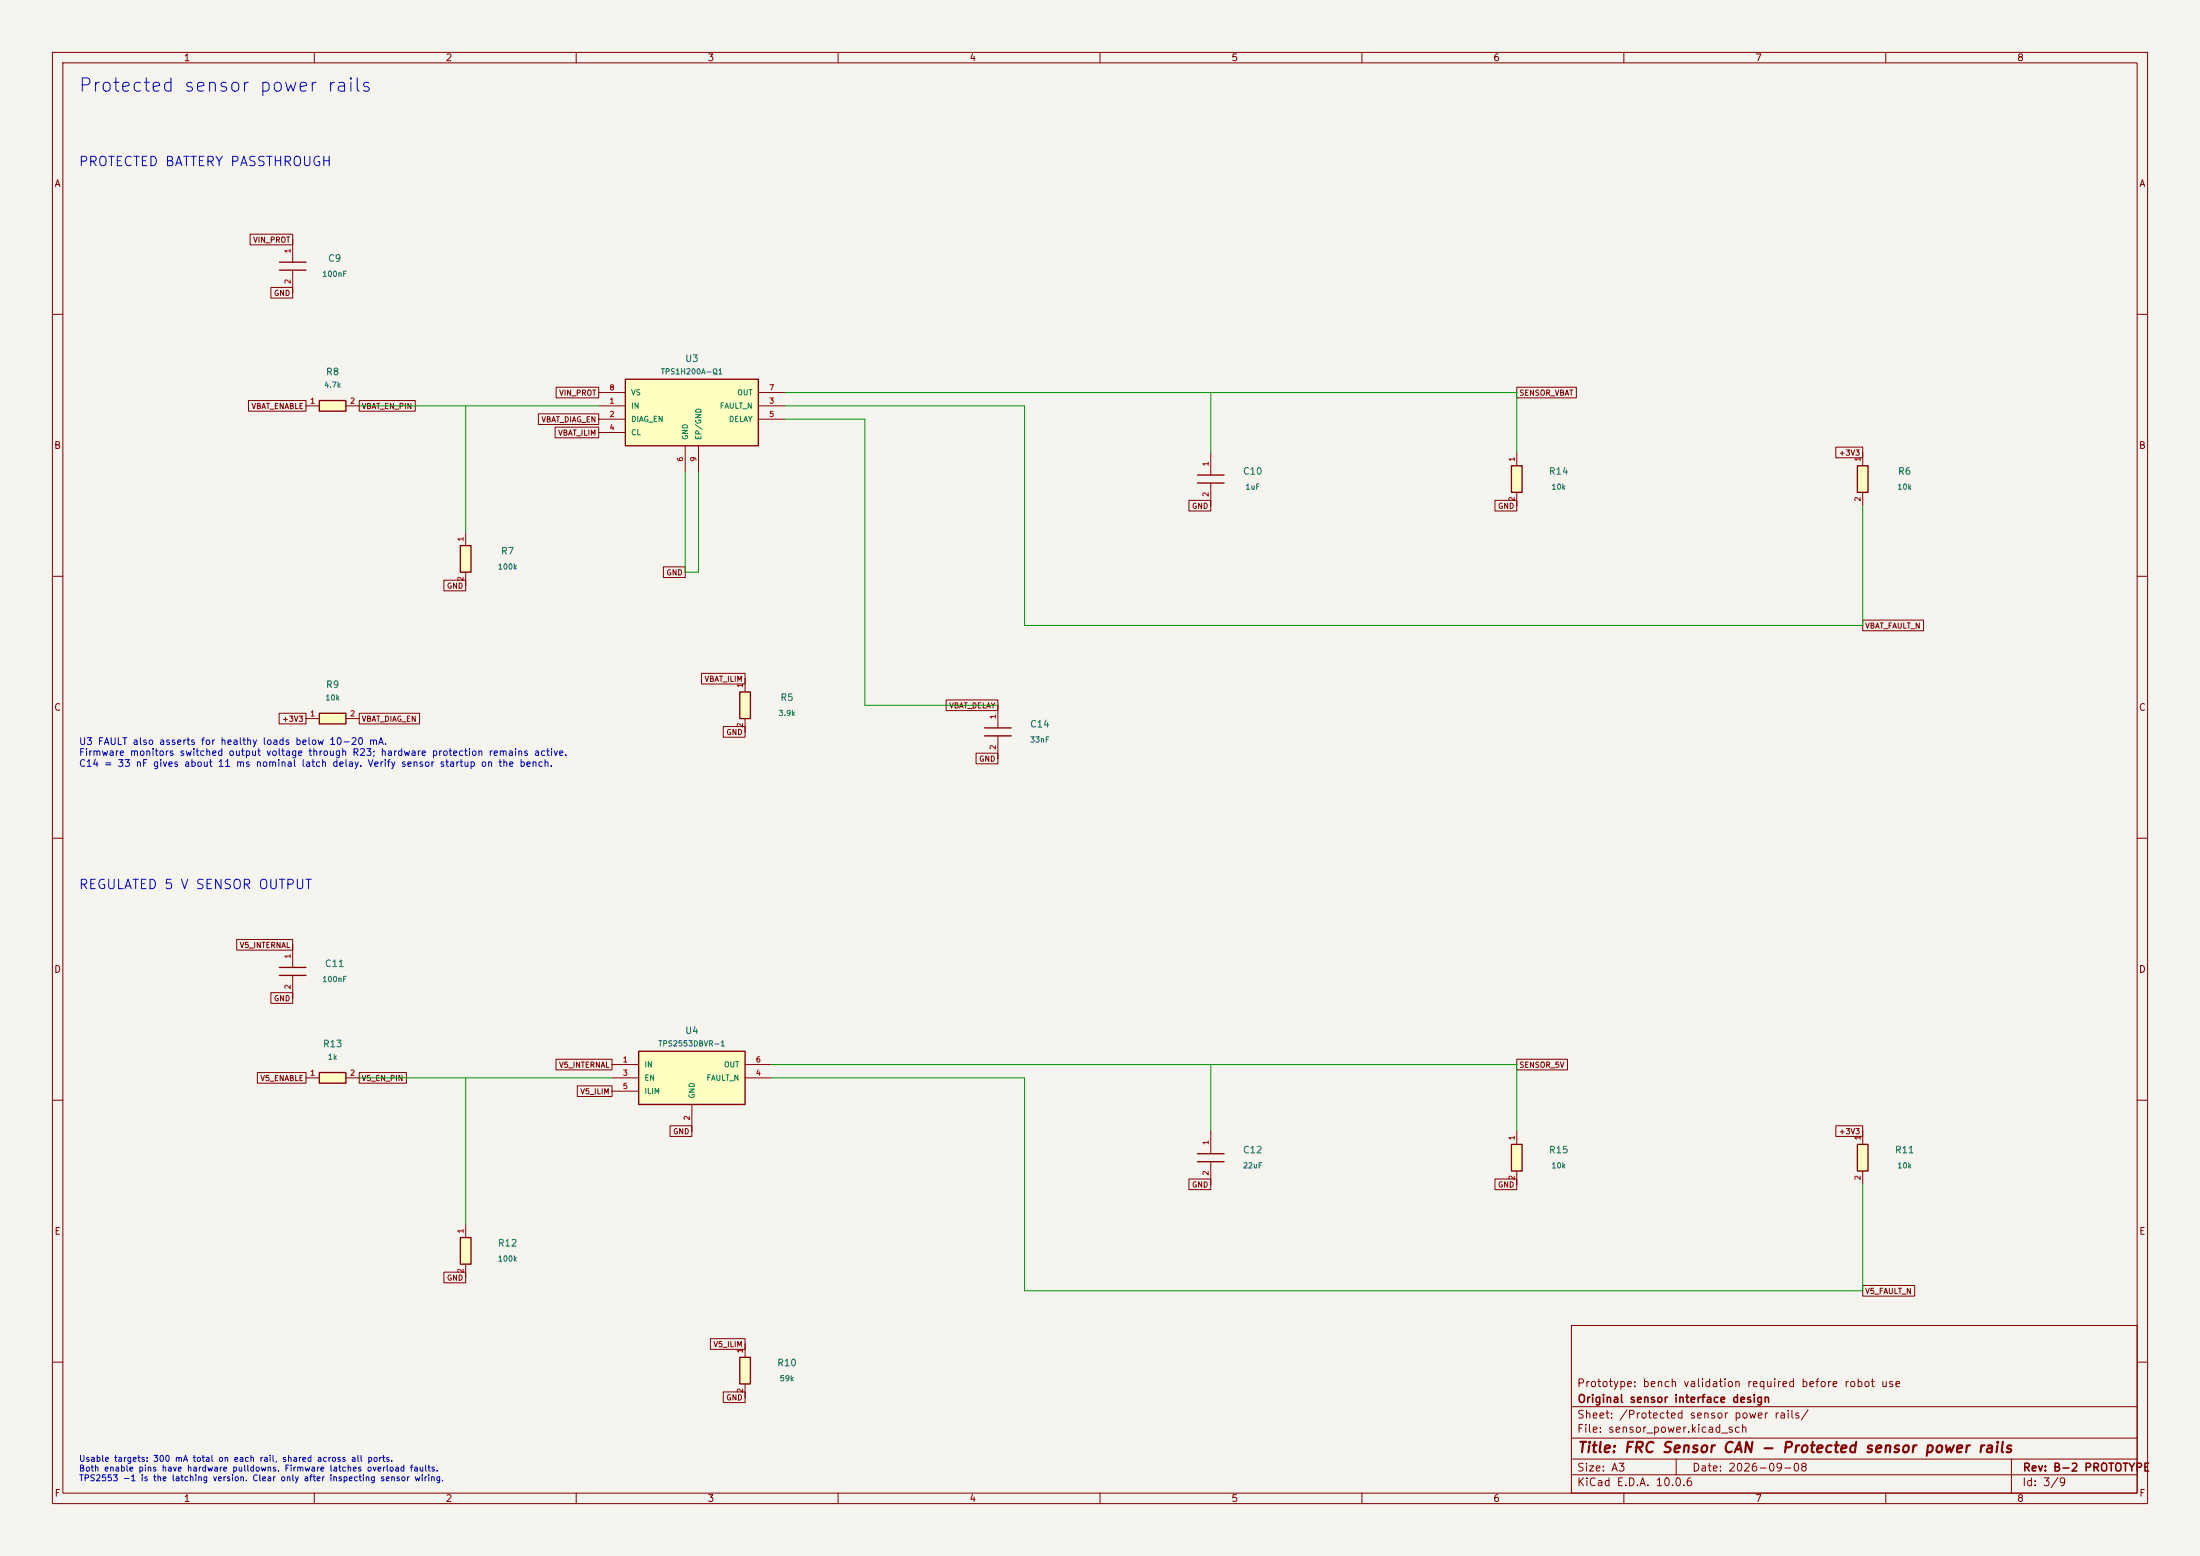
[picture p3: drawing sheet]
(kicad_sch (version 20250114) (generator "eeschema") (paper "A3")
(title_block (title "FRC Sensor CAN - Protected sensor power rails") (date "2026-09-08") (rev "B-2 PROTOTYPE") (company "Original sensor interface design") (comment 1 "Prototype: bench validation required before robot use"))
(lib_symbols
(symbol "FRC_Sensor_CAN:C" (pin_names (offset 1.016)) (in_bom yes) (on_board yes)
(property "Reference" "C" (at 0 10 0) (effects (font (size 1.27 1.27))))
(property "Value" "C" (at 0 7 0) (effects (font (size 1.27 1.27))))
(property "Footprint" "" (at 0 0 0) (effects (font (size 1.27 1.27)) (hide yes)))
(property "Datasheet" "" (at 0 0 0) (effects (font (size 1.27 1.27)) (hide yes)))
(symbol "C_1_1" (polyline (pts (xy -0.762 -2.54) (xy -0.762 2.54)) (stroke (width 0.254) (type default)) (fill (type none)))(polyline (pts (xy 0.762 -2.54) (xy 0.762 2.54)) (stroke (width 0.254) (type default)) (fill (type none)))
(pin passive line (at -5.08 0 0) (length 4.318) (name "" (effects (font (size 1.016 1.016)))) (number "1" (effects (font (size 1.016 1.016)))))
(pin passive line (at 5.08 0 180) (length 4.318) (name "" (effects (font (size 1.016 1.016)))) (number "2" (effects (font (size 1.016 1.016)))))))
(symbol "FRC_Sensor_CAN:HSD" (pin_names (offset 1.016)) (in_bom yes) (on_board yes)
(property "Reference" "U" (at 0 10 0) (effects (font (size 1.27 1.27))))
(property "Value" "HSD" (at 0 7 0) (effects (font (size 1.27 1.27))))
(property "Footprint" "" (at 0 0 0) (effects (font (size 1.27 1.27)) (hide yes)))
(property "Datasheet" "" (at 0 0 0) (effects (font (size 1.27 1.27)) (hide yes)))
(symbol "HSD_1_1" (rectangle (start -12.7 6.35) (end 12.7 -6.35) (stroke (width .254) (type default)) (fill (type background)))
(pin power_in line (at -17.78 3.81 0) (length 5.08) (name "VS" (effects (font (size 1.016 1.016)))) (number "8" (effects (font (size 1.016 1.016)))))
(pin input line (at -17.78 1.27 0) (length 5.08) (name "IN" (effects (font (size 1.016 1.016)))) (number "1" (effects (font (size 1.016 1.016)))))
(pin input line (at -17.78 -1.27 0) (length 5.08) (name "DIAG_EN" (effects (font (size 1.016 1.016)))) (number "2" (effects (font (size 1.016 1.016)))))
(pin passive line (at -17.78 -3.81 0) (length 5.08) (name "CL" (effects (font (size 1.016 1.016)))) (number "4" (effects (font (size 1.016 1.016)))))
(pin power_out line (at 17.78 3.81 180) (length 5.08) (name "OUT" (effects (font (size 1.016 1.016)))) (number "7" (effects (font (size 1.016 1.016)))))
(pin open_collector line (at 17.78 1.27 180) (length 5.08) (name "FAULT_N" (effects (font (size 1.016 1.016)))) (number "3" (effects (font (size 1.016 1.016)))))
(pin passive line (at 17.78 -1.27 180) (length 5.08) (name "DELAY" (effects (font (size 1.016 1.016)))) (number "5" (effects (font (size 1.016 1.016)))))
(pin power_in line (at -1.27 -11.43 90) (length 5.08) (name "GND" (effects (font (size 1.016 1.016)))) (number "6" (effects (font (size 1.016 1.016)))))
(pin passive line (at 1.27 -11.43 90) (length 5.08) (name "EP/GND" (effects (font (size 1.016 1.016)))) (number "9" (effects (font (size 1.016 1.016)))))))
(symbol "FRC_Sensor_CAN:LOADSW" (pin_names (offset 1.016)) (in_bom yes) (on_board yes)
(property "Reference" "U" (at 0 10 0) (effects (font (size 1.27 1.27))))
(property "Value" "LOADSW" (at 0 7 0) (effects (font (size 1.27 1.27))))
(property "Footprint" "" (at 0 0 0) (effects (font (size 1.27 1.27)) (hide yes)))
(property "Datasheet" "" (at 0 0 0) (effects (font (size 1.27 1.27)) (hide yes)))
(symbol "LOADSW_1_1" (rectangle (start -10.16 5.08) (end 10.16 -5.08) (stroke (width .254) (type default)) (fill (type background)))
(pin power_in line (at -15.24 2.54 0) (length 5.08) (name "IN" (effects (font (size 1.016 1.016)))) (number "1" (effects (font (size 1.016 1.016)))))
(pin input line (at -15.24 0 0) (length 5.08) (name "EN" (effects (font (size 1.016 1.016)))) (number "3" (effects (font (size 1.016 1.016)))))
(pin passive line (at -15.24 -2.54 0) (length 5.08) (name "ILIM" (effects (font (size 1.016 1.016)))) (number "5" (effects (font (size 1.016 1.016)))))
(pin power_out line (at 15.24 2.54 180) (length 5.08) (name "OUT" (effects (font (size 1.016 1.016)))) (number "6" (effects (font (size 1.016 1.016)))))
(pin open_collector line (at 15.24 0 180) (length 5.08) (name "FAULT_N" (effects (font (size 1.016 1.016)))) (number "4" (effects (font (size 1.016 1.016)))))
(pin power_in line (at 0 -10.16 90) (length 5.08) (name "GND" (effects (font (size 1.016 1.016)))) (number "2" (effects (font (size 1.016 1.016)))))))
(symbol "FRC_Sensor_CAN:R" (pin_names (offset 1.016)) (in_bom yes) (on_board yes)
(property "Reference" "R" (at 0 10 0) (effects (font (size 1.27 1.27))))
(property "Value" "R" (at 0 7 0) (effects (font (size 1.27 1.27))))
(property "Footprint" "" (at 0 0 0) (effects (font (size 1.27 1.27)) (hide yes)))
(property "Datasheet" "" (at 0 0 0) (effects (font (size 1.27 1.27)) (hide yes)))
(symbol "R_1_1" (rectangle (start -2.54 1.016) (end 2.54 -1.016) (stroke (width .254) (type default)) (fill (type background)))
(pin passive line (at -5.08 0 0) (length 2.54) (name "" (effects (font (size 1.016 1.016)))) (number "1" (effects (font (size 1.016 1.016)))))
(pin passive line (at 5.08 0 180) (length 2.54) (name "" (effects (font (size 1.016 1.016)))) (number "2" (effects (font (size 1.016 1.016))))))))
(text "Protected sensor power rails" (at 15 15 0) (effects (font (size 2.54 2.54)) (justify left top)))
(text "PROTECTED BATTERY PASSTHROUGH" (at 15 30 0) (effects (font (size 1.8 1.8)) (justify left top)))
(symbol (lib_id "FRC_Sensor_CAN:HSD") (at 132.08 78.74 0) (unit 1) (in_bom yes) (on_board yes) (dnp no) (property "Reference" "U3" (at 132.08 68.43 0) (effects (font (size 1.27 1.27))))(property "Value" "TPS1H200A-Q1" (at 132.08 70.93 0) (effects (font (size 1.016 1.016))))(property "Footprint" "FRC_Sensor_CAN:TI_DGN0008K_HVSSOP8_EP" (at 132.08 78.74 0) (effects (font (size 1.27 1.27)) (hide yes)))(property "Datasheet" "" (at 132.08 78.74 0) (effects (font (size 1.27 1.27)) (hide yes)))(property "MPN" "TPS1H200AQDGNRQ1" (at 132.08 78.74 0) (effects (font (size 1.27 1.27)) (hide yes)))(property "Notes" "" (at 132.08 78.74 0) (effects (font (size 1.27 1.27)) (hide yes)))(pin "8")(pin "1")(pin "2")(pin "4")(pin "7")(pin "3")(pin "5")(pin "6")(pin "9") )
(global_label "VIN_PROT" (shape passive) (at 114.3 74.93 0) (effects (font (size 1.016 1.016)) (justify right)) (property "Intersheetrefs" "${INTERSHEET_REFS}" (at 114.3 74.93 0) (effects (font (size 1.27 1.27)) (hide yes))))
(wire (pts (xy 149.86 74.93) (xy 177.8 74.93)) (stroke (width 0) (type default)))
(wire (pts (xy 130.81 90.17) (xy 130.81 109.22)) (stroke (width 0) (type default)))
(wire (pts (xy 133.35 90.17) (xy 133.35 109.22)) (stroke (width 0) (type default)))
(wire (pts (xy 130.81 109.22) (xy 133.35 109.22)) (stroke (width 0) (type default)))
(global_label "GND" (shape passive) (at 130.81 109.22 0) (effects (font (size 1.016 1.016)) (justify right)) (property "Intersheetrefs" "${INTERSHEET_REFS}" (at 130.81 109.22 0) (effects (font (size 1.27 1.27)) (hide yes))))
(symbol (lib_id "FRC_Sensor_CAN:R") (at 63.5 77.47 0) (unit 1) (in_bom yes) (on_board yes) (dnp no) (property "Reference" "R8" (at 63.5 70.97 0) (effects (font (size 1.27 1.27))))(property "Value" "4.7k" (at 63.5 73.47 0) (effects (font (size 1.016 1.016))))(property "Footprint" "FRC_Sensor_CAN:R_0805_2012Metric" (at 63.5 77.47 0) (effects (font (size 1.27 1.27)) (hide yes)))(property "Datasheet" "" (at 63.5 77.47 0) (effects (font (size 1.27 1.27)) (hide yes)))(property "MPN" "0805W8F4701T5E" (at 63.5 77.47 0) (effects (font (size 1.27 1.27)) (hide yes)))(property "Notes" " Rev B-2: same-value factory sourcing equivalent." (at 63.5 77.47 0) (effects (font (size 1.27 1.27)) (hide yes)))(pin "1")(pin "2") )
(symbol (lib_id "FRC_Sensor_CAN:R") (at 88.9 106.68 270) (unit 1) (in_bom yes) (on_board yes) (dnp no) (property "Reference" "R7" (at 96.9 105.18 90) (effects (font (size 1.27 1.27))))(property "Value" "100k" (at 96.9 108.18 90) (effects (font (size 1.016 1.016))))(property "Footprint" "FRC_Sensor_CAN:R_0805_2012Metric" (at 88.9 106.68 0) (effects (font (size 1.27 1.27)) (hide yes)))(property "Datasheet" "" (at 88.9 106.68 0) (effects (font (size 1.27 1.27)) (hide yes)))(property "MPN" "0805W8F1003T5E" (at 88.9 106.68 0) (effects (font (size 1.27 1.27)) (hide yes)))(property "Notes" " Rev B-2: same-value factory sourcing equivalent." (at 88.9 106.68 0) (effects (font (size 1.27 1.27)) (hide yes)))(pin "1")(pin "2") )
(global_label "VBAT_ENABLE" (shape passive) (at 58.42 77.47 0) (effects (font (size 1.016 1.016)) (justify right)) (property "Intersheetrefs" "${INTERSHEET_REFS}" (at 58.42 77.47 0) (effects (font (size 1.27 1.27)) (hide yes))))
(wire (pts (xy 68.58 77.47) (xy 114.3 77.47)) (stroke (width 0) (type default)))
(wire (pts (xy 88.9 77.47) (xy 88.9 101.6)) (stroke (width 0) (type default)))
(junction (at 88.9 77.47) (diameter 0) (color 0 0 0 0))
(global_label "VBAT_EN_PIN" (shape passive) (at 68.58 77.47 180) (effects (font (size 1.016 1.016)) (justify left)) (property "Intersheetrefs" "${INTERSHEET_REFS}" (at 68.58 77.47 0) (effects (font (size 1.27 1.27)) (hide yes))))
(global_label "GND" (shape passive) (at 88.9 111.76 0) (effects (font (size 1.016 1.016)) (justify right)) (property "Intersheetrefs" "${INTERSHEET_REFS}" (at 88.9 111.76 0) (effects (font (size 1.27 1.27)) (hide yes))))
(global_label "VBAT_DIAG_EN" (shape passive) (at 114.3 80.01 0) (effects (font (size 1.016 1.016)) (justify right)) (property "Intersheetrefs" "${INTERSHEET_REFS}" (at 114.3 80.01 0) (effects (font (size 1.27 1.27)) (hide yes))))
(global_label "VBAT_ILIM" (shape passive) (at 114.3 82.55 0) (effects (font (size 1.016 1.016)) (justify right)) (property "Intersheetrefs" "${INTERSHEET_REFS}" (at 114.3 82.55 0) (effects (font (size 1.27 1.27)) (hide yes))))
(symbol (lib_id "FRC_Sensor_CAN:C") (at 190.5 139.7 270) (unit 1) (in_bom yes) (on_board yes) (dnp no) (property "Reference" "C14" (at 198.5 138.2 90) (effects (font (size 1.27 1.27))))(property "Value" "33nF" (at 198.5 141.2 90) (effects (font (size 1.016 1.016))))(property "Footprint" "FRC_Sensor_CAN:C_0805_2012Metric" (at 190.5 139.7 0) (effects (font (size 1.27 1.27)) (hide yes)))(property "Datasheet" "" (at 190.5 139.7 0) (effects (font (size 1.27 1.27)) (hide yes)))(property "MPN" "CC0805KRX7R9BB333" (at 190.5 139.7 0) (effects (font (size 1.27 1.27)) (hide yes)))(property "Notes" "Hardware latch-off after ~11ms in current limit; allows sensor inrush; no automatic retry." (at 190.5 139.7 0) (effects (font (size 1.27 1.27)) (hide yes)))(pin "1")(pin "2") )
(wire (pts (xy 149.86 80.01) (xy 165.1 80.01)) (stroke (width 0) (type default)))
(wire (pts (xy 165.1 80.01) (xy 165.1 134.62)) (stroke (width 0) (type default)))
(wire (pts (xy 165.1 134.62) (xy 190.5 134.62)) (stroke (width 0) (type default)))
(global_label "VBAT_DELAY" (shape passive) (at 190.5 134.62 0) (effects (font (size 1.016 1.016)) (justify right)) (property "Intersheetrefs" "${INTERSHEET_REFS}" (at 190.5 134.62 0) (effects (font (size 1.27 1.27)) (hide yes))))
(global_label "GND" (shape passive) (at 190.5 144.78 0) (effects (font (size 1.016 1.016)) (justify right)) (property "Intersheetrefs" "${INTERSHEET_REFS}" (at 190.5 144.78 0) (effects (font (size 1.27 1.27)) (hide yes))))
(symbol (lib_id "FRC_Sensor_CAN:R") (at 142.24 134.62 270) (unit 1) (in_bom yes) (on_board yes) (dnp no) (property "Reference" "R5" (at 150.24 133.12 90) (effects (font (size 1.27 1.27))))(property "Value" "3.9k" (at 150.24 136.12 90) (effects (font (size 1.016 1.016))))(property "Footprint" "FRC_Sensor_CAN:R_0805_2012Metric" (at 142.24 134.62 0) (effects (font (size 1.27 1.27)) (hide yes)))(property "Datasheet" "" (at 142.24 134.62 0) (effects (font (size 1.27 1.27)) (hide yes)))(property "MPN" "RC0805FR-073K9L" (at 142.24 134.62 0) (effects (font (size 1.27 1.27)) (hide yes)))(property "Notes" "" (at 142.24 134.62 0) (effects (font (size 1.27 1.27)) (hide yes)))(pin "1")(pin "2") )
(global_label "VBAT_ILIM" (shape passive) (at 142.24 129.54 0) (effects (font (size 1.016 1.016)) (justify right)) (property "Intersheetrefs" "${INTERSHEET_REFS}" (at 142.24 129.54 0) (effects (font (size 1.27 1.27)) (hide yes))))
(global_label "GND" (shape passive) (at 142.24 139.7 0) (effects (font (size 1.016 1.016)) (justify right)) (property "Intersheetrefs" "${INTERSHEET_REFS}" (at 142.24 139.7 0) (effects (font (size 1.27 1.27)) (hide yes))))
(symbol (lib_id "FRC_Sensor_CAN:R") (at 63.5 137.16 0) (unit 1) (in_bom yes) (on_board yes) (dnp no) (property "Reference" "R9" (at 63.5 130.66 0) (effects (font (size 1.27 1.27))))(property "Value" "10k" (at 63.5 133.16 0) (effects (font (size 1.016 1.016))))(property "Footprint" "FRC_Sensor_CAN:R_0805_2012Metric" (at 63.5 137.16 0) (effects (font (size 1.27 1.27)) (hide yes)))(property "Datasheet" "" (at 63.5 137.16 0) (effects (font (size 1.27 1.27)) (hide yes)))(property "MPN" "0805W8F1002T5E" (at 63.5 137.16 0) (effects (font (size 1.27 1.27)) (hide yes)))(property "Notes" " Rev B-2: same-value factory sourcing equivalent." (at 63.5 137.16 0) (effects (font (size 1.27 1.27)) (hide yes)))(pin "1")(pin "2") )
(global_label "+3V3" (shape passive) (at 58.42 137.16 0) (effects (font (size 1.016 1.016)) (justify right)) (property "Intersheetrefs" "${INTERSHEET_REFS}" (at 58.42 137.16 0) (effects (font (size 1.27 1.27)) (hide yes))))
(global_label "VBAT_DIAG_EN" (shape passive) (at 68.58 137.16 180) (effects (font (size 1.016 1.016)) (justify left)) (property "Intersheetrefs" "${INTERSHEET_REFS}" (at 68.58 137.16 0) (effects (font (size 1.27 1.27)) (hide yes))))
(symbol (lib_id "FRC_Sensor_CAN:C") (at 55.88 50.8 270) (unit 1) (in_bom yes) (on_board yes) (dnp no) (property "Reference" "C9" (at 63.88 49.3 90) (effects (font (size 1.27 1.27))))(property "Value" "100nF" (at 63.88 52.3 90) (effects (font (size 1.016 1.016))))(property "Footprint" "FRC_Sensor_CAN:C_0805_2012Metric" (at 55.88 50.8 0) (effects (font (size 1.27 1.27)) (hide yes)))(property "Datasheet" "" (at 55.88 50.8 0) (effects (font (size 1.27 1.27)) (hide yes)))(property "MPN" "CL21B104KCFNNNE" (at 55.88 50.8 0) (effects (font (size 1.27 1.27)) (hide yes)))(property "Notes" " Rev B-2: same-value factory sourcing equivalent." (at 55.88 50.8 0) (effects (font (size 1.27 1.27)) (hide yes)))(pin "1")(pin "2") )
(global_label "VIN_PROT" (shape passive) (at 55.88 45.72 0) (effects (font (size 1.016 1.016)) (justify right)) (property "Intersheetrefs" "${INTERSHEET_REFS}" (at 55.88 45.72 0) (effects (font (size 1.27 1.27)) (hide yes))))
(global_label "GND" (shape passive) (at 55.88 55.88 0) (effects (font (size 1.016 1.016)) (justify right)) (property "Intersheetrefs" "${INTERSHEET_REFS}" (at 55.88 55.88 0) (effects (font (size 1.27 1.27)) (hide yes))))
(symbol (lib_id "FRC_Sensor_CAN:C") (at 231.14000000000001 91.44 270) (unit 1) (in_bom yes) (on_board yes) (dnp no) (property "Reference" "C10" (at 239.14 89.94 90) (effects (font (size 1.27 1.27))))(property "Value" "1uF" (at 239.14 92.94 90) (effects (font (size 1.016 1.016))))(property "Footprint" "FRC_Sensor_CAN:C_0805_2012Metric" (at 231.14 91.44 0) (effects (font (size 1.27 1.27)) (hide yes)))(property "Datasheet" "" (at 231.14 91.44 0) (effects (font (size 1.27 1.27)) (hide yes)))(property "MPN" "CC0805KKX7R9BB105" (at 231.14 91.44 0) (effects (font (size 1.27 1.27)) (hide yes)))(property "Notes" "" (at 231.14 91.44 0) (effects (font (size 1.27 1.27)) (hide yes)))(pin "1")(pin "2") )
(symbol (lib_id "FRC_Sensor_CAN:R") (at 289.56 91.44 270) (unit 1) (in_bom yes) (on_board yes) (dnp no) (property "Reference" "R14" (at 297.56 89.94 90) (effects (font (size 1.27 1.27))))(property "Value" "10k" (at 297.56 92.94 90) (effects (font (size 1.016 1.016))))(property "Footprint" "FRC_Sensor_CAN:R_0805_2012Metric" (at 289.56 91.44 0) (effects (font (size 1.27 1.27)) (hide yes)))(property "Datasheet" "" (at 289.56 91.44 0) (effects (font (size 1.27 1.27)) (hide yes)))(property "MPN" "0805W8F1002T5E" (at 289.56 91.44 0) (effects (font (size 1.27 1.27)) (hide yes)))(property "Notes" "Switched battery output bleed; 2.2 mA at 22 V. Rev B-2: same-value factory sourcing equivalent." (at 289.56 91.44 0) (effects (font (size 1.27 1.27)) (hide yes)))(pin "1")(pin "2") )
(wire (pts (xy 177.8 74.93) (xy 231.14 74.93)) (stroke (width 0) (type default)))
(wire (pts (xy 231.14 74.93) (xy 289.56 74.93)) (stroke (width 0) (type default)))
(wire (pts (xy 231.14 74.93) (xy 231.14 86.36)) (stroke (width 0) (type default)))
(global_label "GND" (shape passive) (at 231.14 96.52 0) (effects (font (size 1.016 1.016)) (justify right)) (property "Intersheetrefs" "${INTERSHEET_REFS}" (at 231.14 96.52 0) (effects (font (size 1.27 1.27)) (hide yes))))
(wire (pts (xy 289.56 74.93) (xy 289.56 86.36)) (stroke (width 0) (type default)))
(global_label "GND" (shape passive) (at 289.56 96.52 0) (effects (font (size 1.016 1.016)) (justify right)) (property "Intersheetrefs" "${INTERSHEET_REFS}" (at 289.56 96.52 0) (effects (font (size 1.27 1.27)) (hide yes))))
(global_label "SENSOR_VBAT" (shape passive) (at 289.56 74.93 180) (effects (font (size 1.016 1.016)) (justify left)) (property "Intersheetrefs" "${INTERSHEET_REFS}" (at 289.56 74.93 0) (effects (font (size 1.27 1.27)) (hide yes))))
(symbol (lib_id "FRC_Sensor_CAN:R") (at 355.6 91.44 270) (unit 1) (in_bom yes) (on_board yes) (dnp no) (property "Reference" "R6" (at 363.6 89.94 90) (effects (font (size 1.27 1.27))))(property "Value" "10k" (at 363.6 92.94 90) (effects (font (size 1.016 1.016))))(property "Footprint" "FRC_Sensor_CAN:R_0805_2012Metric" (at 355.6 91.44 0) (effects (font (size 1.27 1.27)) (hide yes)))(property "Datasheet" "" (at 355.6 91.44 0) (effects (font (size 1.27 1.27)) (hide yes)))(property "MPN" "0805W8F1002T5E" (at 355.6 91.44 0) (effects (font (size 1.27 1.27)) (hide yes)))(property "Notes" " Rev B-2: same-value factory sourcing equivalent." (at 355.6 91.44 0) (effects (font (size 1.27 1.27)) (hide yes)))(pin "1")(pin "2") )
(global_label "+3V3" (shape passive) (at 355.6 86.36 0) (effects (font (size 1.016 1.016)) (justify right)) (property "Intersheetrefs" "${INTERSHEET_REFS}" (at 355.6 86.36 0) (effects (font (size 1.27 1.27)) (hide yes))))
(wire (pts (xy 149.86 77.47) (xy 195.58 77.47)) (stroke (width 0) (type default)))
(wire (pts (xy 195.58 77.47) (xy 195.58 119.38)) (stroke (width 0) (type default)))
(wire (pts (xy 195.58 119.38) (xy 355.6 119.38)) (stroke (width 0) (type default)))
(wire (pts (xy 355.6 119.38) (xy 355.6 96.52)) (stroke (width 0) (type default)))
(global_label "VBAT_FAULT_N" (shape passive) (at 355.6 119.38 180) (effects (font (size 1.016 1.016)) (justify left)) (property "Intersheetrefs" "${INTERSHEET_REFS}" (at 355.6 119.38 0) (effects (font (size 1.27 1.27)) (hide yes))))
(text "U3 FAULT also asserts for healthy loads below 10-20 mA.\nFirmware monitors switched output voltage through R23; hardware protection remains active.\nC14 = 33 nF gives about 11 ms nominal latch delay. Verify sensor startup on the bench." (at 15 141 0) (effects (font (size 1.3 1.3)) (justify left top)))
(text "REGULATED 5 V SENSOR OUTPUT" (at 15 168 0) (effects (font (size 1.8 1.8)) (justify left top)))
(symbol (lib_id "FRC_Sensor_CAN:LOADSW") (at 132.08 205.74 0) (unit 1) (in_bom yes) (on_board yes) (dnp no) (property "Reference" "U4" (at 132.08 196.7 0) (effects (font (size 1.27 1.27))))(property "Value" "TPS2553DBVR-1" (at 132.08 199.2 0) (effects (font (size 1.016 1.016))))(property "Footprint" "FRC_Sensor_CAN:SOT-23-6" (at 132.08 205.74 0) (effects (font (size 1.27 1.27)) (hide yes)))(property "Datasheet" "" (at 132.08 205.74 0) (effects (font (size 1.27 1.27)) (hide yes)))(property "MPN" "TPS2553DBVR-1" (at 132.08 205.74 0) (effects (font (size 1.27 1.27)) (hide yes)))(property "Notes" "" (at 132.08 205.74 0) (effects (font (size 1.27 1.27)) (hide yes)))(pin "1")(pin "3")(pin "5")(pin "6")(pin "4")(pin "2") )
(global_label "V5_INTERNAL" (shape passive) (at 116.84 203.2 0) (effects (font (size 1.016 1.016)) (justify right)) (property "Intersheetrefs" "${INTERSHEET_REFS}" (at 116.84 203.2 0) (effects (font (size 1.27 1.27)) (hide yes))))
(global_label "V5_ILIM" (shape passive) (at 116.84 208.28 0) (effects (font (size 1.016 1.016)) (justify right)) (property "Intersheetrefs" "${INTERSHEET_REFS}" (at 116.84 208.28 0) (effects (font (size 1.27 1.27)) (hide yes))))
(global_label "GND" (shape passive) (at 132.08 215.9 0) (effects (font (size 1.016 1.016)) (justify right)) (property "Intersheetrefs" "${INTERSHEET_REFS}" (at 132.08 215.9 0) (effects (font (size 1.27 1.27)) (hide yes))))
(symbol (lib_id "FRC_Sensor_CAN:R") (at 63.5 205.74 0) (unit 1) (in_bom yes) (on_board yes) (dnp no) (property "Reference" "R13" (at 63.5 199.24 0) (effects (font (size 1.27 1.27))))(property "Value" "1k" (at 63.5 201.74 0) (effects (font (size 1.016 1.016))))(property "Footprint" "FRC_Sensor_CAN:R_0805_2012Metric" (at 63.5 205.74 0) (effects (font (size 1.27 1.27)) (hide yes)))(property "Datasheet" "" (at 63.5 205.74 0) (effects (font (size 1.27 1.27)) (hide yes)))(property "MPN" "0805W8F1001T5E" (at 63.5 205.74 0) (effects (font (size 1.27 1.27)) (hide yes)))(property "Notes" " Rev B-2: same-value factory sourcing equivalent." (at 63.5 205.74 0) (effects (font (size 1.27 1.27)) (hide yes)))(pin "1")(pin "2") )
(symbol (lib_id "FRC_Sensor_CAN:R") (at 88.9 238.76 270) (unit 1) (in_bom yes) (on_board yes) (dnp no) (property "Reference" "R12" (at 96.9 237.26 90) (effects (font (size 1.27 1.27))))(property "Value" "100k" (at 96.9 240.26 90) (effects (font (size 1.016 1.016))))(property "Footprint" "FRC_Sensor_CAN:R_0805_2012Metric" (at 88.9 238.76 0) (effects (font (size 1.27 1.27)) (hide yes)))(property "Datasheet" "" (at 88.9 238.76 0) (effects (font (size 1.27 1.27)) (hide yes)))(property "MPN" "0805W8F1003T5E" (at 88.9 238.76 0) (effects (font (size 1.27 1.27)) (hide yes)))(property "Notes" " Rev B-2: same-value factory sourcing equivalent." (at 88.9 238.76 0) (effects (font (size 1.27 1.27)) (hide yes)))(pin "1")(pin "2") )
(global_label "V5_ENABLE" (shape passive) (at 58.42 205.74 0) (effects (font (size 1.016 1.016)) (justify right)) (property "Intersheetrefs" "${INTERSHEET_REFS}" (at 58.42 205.74 0) (effects (font (size 1.27 1.27)) (hide yes))))
(wire (pts (xy 68.58 205.74) (xy 116.84 205.74)) (stroke (width 0) (type default)))
(wire (pts (xy 88.9 205.74) (xy 88.9 233.68)) (stroke (width 0) (type default)))
(junction (at 88.9 205.74) (diameter 0) (color 0 0 0 0))
(global_label "V5_EN_PIN" (shape passive) (at 68.58 205.74 180) (effects (font (size 1.016 1.016)) (justify left)) (property "Intersheetrefs" "${INTERSHEET_REFS}" (at 68.58 205.74 0) (effects (font (size 1.27 1.27)) (hide yes))))
(global_label "GND" (shape passive) (at 88.9 243.84 0) (effects (font (size 1.016 1.016)) (justify right)) (property "Intersheetrefs" "${INTERSHEET_REFS}" (at 88.9 243.84 0) (effects (font (size 1.27 1.27)) (hide yes))))
(symbol (lib_id "FRC_Sensor_CAN:R") (at 142.24 261.62 270) (unit 1) (in_bom yes) (on_board yes) (dnp no) (property "Reference" "R10" (at 150.24 260.12 90) (effects (font (size 1.27 1.27))))(property "Value" "59k" (at 150.24 263.12 90) (effects (font (size 1.016 1.016))))(property "Footprint" "FRC_Sensor_CAN:R_0805_2012Metric" (at 142.24 261.62 0) (effects (font (size 1.27 1.27)) (hide yes)))(property "Datasheet" "" (at 142.24 261.62 0) (effects (font (size 1.27 1.27)) (hide yes)))(property "MPN" "RC0805FR-0759KL" (at 142.24 261.62 0) (effects (font (size 1.27 1.27)) (hide yes)))(property "Notes" "" (at 142.24 261.62 0) (effects (font (size 1.27 1.27)) (hide yes)))(pin "1")(pin "2") )
(global_label "V5_ILIM" (shape passive) (at 142.24 256.54 0) (effects (font (size 1.016 1.016)) (justify right)) (property "Intersheetrefs" "${INTERSHEET_REFS}" (at 142.24 256.54 0) (effects (font (size 1.27 1.27)) (hide yes))))
(global_label "GND" (shape passive) (at 142.24 266.7 0) (effects (font (size 1.016 1.016)) (justify right)) (property "Intersheetrefs" "${INTERSHEET_REFS}" (at 142.24 266.7 0) (effects (font (size 1.27 1.27)) (hide yes))))
(symbol (lib_id "FRC_Sensor_CAN:C") (at 55.88 185.42000000000002 270) (unit 1) (in_bom yes) (on_board yes) (dnp no) (property "Reference" "C11" (at 63.88 183.92 90) (effects (font (size 1.27 1.27))))(property "Value" "100nF" (at 63.88 186.92 90) (effects (font (size 1.016 1.016))))(property "Footprint" "FRC_Sensor_CAN:C_0805_2012Metric" (at 55.88 185.42 0) (effects (font (size 1.27 1.27)) (hide yes)))(property "Datasheet" "" (at 55.88 185.42 0) (effects (font (size 1.27 1.27)) (hide yes)))(property "MPN" "CL21B104KCFNNNE" (at 55.88 185.42 0) (effects (font (size 1.27 1.27)) (hide yes)))(property "Notes" " Rev B-2: same-value factory sourcing equivalent." (at 55.88 185.42 0) (effects (font (size 1.27 1.27)) (hide yes)))(pin "1")(pin "2") )
(global_label "V5_INTERNAL" (shape passive) (at 55.88 180.34 0) (effects (font (size 1.016 1.016)) (justify right)) (property "Intersheetrefs" "${INTERSHEET_REFS}" (at 55.88 180.34 0) (effects (font (size 1.27 1.27)) (hide yes))))
(global_label "GND" (shape passive) (at 55.88 190.5 0) (effects (font (size 1.016 1.016)) (justify right)) (property "Intersheetrefs" "${INTERSHEET_REFS}" (at 55.88 190.5 0) (effects (font (size 1.27 1.27)) (hide yes))))
(symbol (lib_id "FRC_Sensor_CAN:C") (at 231.14000000000001 220.98 270) (unit 1) (in_bom yes) (on_board yes) (dnp no) (property "Reference" "C12" (at 239.14 219.48 90) (effects (font (size 1.27 1.27))))(property "Value" "22uF" (at 239.14 222.48 90) (effects (font (size 1.016 1.016))))(property "Footprint" "FRC_Sensor_CAN:C_1206_3216Metric" (at 231.14 220.98 0) (effects (font (size 1.27 1.27)) (hide yes)))(property "Datasheet" "" (at 231.14 220.98 0) (effects (font (size 1.27 1.27)) (hide yes)))(property "MPN" "CL31A226KAHNNNE" (at 231.14 220.98 0) (effects (font (size 1.27 1.27)) (hide yes)))(property "Notes" "" (at 231.14 220.98 0) (effects (font (size 1.27 1.27)) (hide yes)))(pin "1")(pin "2") )
(symbol (lib_id "FRC_Sensor_CAN:R") (at 289.56 220.98 270) (unit 1) (in_bom yes) (on_board yes) (dnp no) (property "Reference" "R15" (at 297.56 219.48 90) (effects (font (size 1.27 1.27))))(property "Value" "10k" (at 297.56 222.48 90) (effects (font (size 1.016 1.016))))(property "Footprint" "FRC_Sensor_CAN:R_0805_2012Metric" (at 289.56 220.98 0) (effects (font (size 1.27 1.27)) (hide yes)))(property "Datasheet" "" (at 289.56 220.98 0) (effects (font (size 1.27 1.27)) (hide yes)))(property "MPN" "0805W8F1002T5E" (at 289.56 220.98 0) (effects (font (size 1.27 1.27)) (hide yes)))(property "Notes" " Rev B-2: same-value factory sourcing equivalent." (at 289.56 220.98 0) (effects (font (size 1.27 1.27)) (hide yes)))(pin "1")(pin "2") )
(wire (pts (xy 147.32 203.2) (xy 231.14 203.2)) (stroke (width 0) (type default)))
(wire (pts (xy 231.14 203.2) (xy 289.56 203.2)) (stroke (width 0) (type default)))
(wire (pts (xy 231.14 203.2) (xy 231.14 215.9)) (stroke (width 0) (type default)))
(global_label "GND" (shape passive) (at 231.14 226.06 0) (effects (font (size 1.016 1.016)) (justify right)) (property "Intersheetrefs" "${INTERSHEET_REFS}" (at 231.14 226.06 0) (effects (font (size 1.27 1.27)) (hide yes))))
(wire (pts (xy 289.56 203.2) (xy 289.56 215.9)) (stroke (width 0) (type default)))
(global_label "GND" (shape passive) (at 289.56 226.06 0) (effects (font (size 1.016 1.016)) (justify right)) (property "Intersheetrefs" "${INTERSHEET_REFS}" (at 289.56 226.06 0) (effects (font (size 1.27 1.27)) (hide yes))))
(global_label "SENSOR_5V" (shape passive) (at 289.56 203.2 180) (effects (font (size 1.016 1.016)) (justify left)) (property "Intersheetrefs" "${INTERSHEET_REFS}" (at 289.56 203.2 0) (effects (font (size 1.27 1.27)) (hide yes))))
(symbol (lib_id "FRC_Sensor_CAN:R") (at 355.6 220.98 270) (unit 1) (in_bom yes) (on_board yes) (dnp no) (property "Reference" "R11" (at 363.6 219.48 90) (effects (font (size 1.27 1.27))))(property "Value" "10k" (at 363.6 222.48 90) (effects (font (size 1.016 1.016))))(property "Footprint" "FRC_Sensor_CAN:R_0805_2012Metric" (at 355.6 220.98 0) (effects (font (size 1.27 1.27)) (hide yes)))(property "Datasheet" "" (at 355.6 220.98 0) (effects (font (size 1.27 1.27)) (hide yes)))(property "MPN" "0805W8F1002T5E" (at 355.6 220.98 0) (effects (font (size 1.27 1.27)) (hide yes)))(property "Notes" " Rev B-2: same-value factory sourcing equivalent." (at 355.6 220.98 0) (effects (font (size 1.27 1.27)) (hide yes)))(pin "1")(pin "2") )
(global_label "+3V3" (shape passive) (at 355.6 215.9 0) (effects (font (size 1.016 1.016)) (justify right)) (property "Intersheetrefs" "${INTERSHEET_REFS}" (at 355.6 215.9 0) (effects (font (size 1.27 1.27)) (hide yes))))
(wire (pts (xy 147.32 205.74) (xy 195.58 205.74)) (stroke (width 0) (type default)))
(wire (pts (xy 195.58 205.74) (xy 195.58 246.38)) (stroke (width 0) (type default)))
(wire (pts (xy 195.58 246.38) (xy 355.6 246.38)) (stroke (width 0) (type default)))
(wire (pts (xy 355.6 246.38) (xy 355.6 226.06)) (stroke (width 0) (type default)))
(global_label "V5_FAULT_N" (shape passive) (at 355.6 246.38 180) (effects (font (size 1.016 1.016)) (justify left)) (property "Intersheetrefs" "${INTERSHEET_REFS}" (at 355.6 246.38 0) (effects (font (size 1.27 1.27)) (hide yes))))
(text "Usable targets: 300 mA total on each rail, shared across all ports.\nBoth enable pins have hardware pulldowns. Firmware latches overload faults.\nTPS2553 -1 is the latching version. Clear only after inspecting sensor wiring." (at 15 278 0) (effects (font (size 1.15 1.15)) (justify left top)))
(embedded_fonts no))
